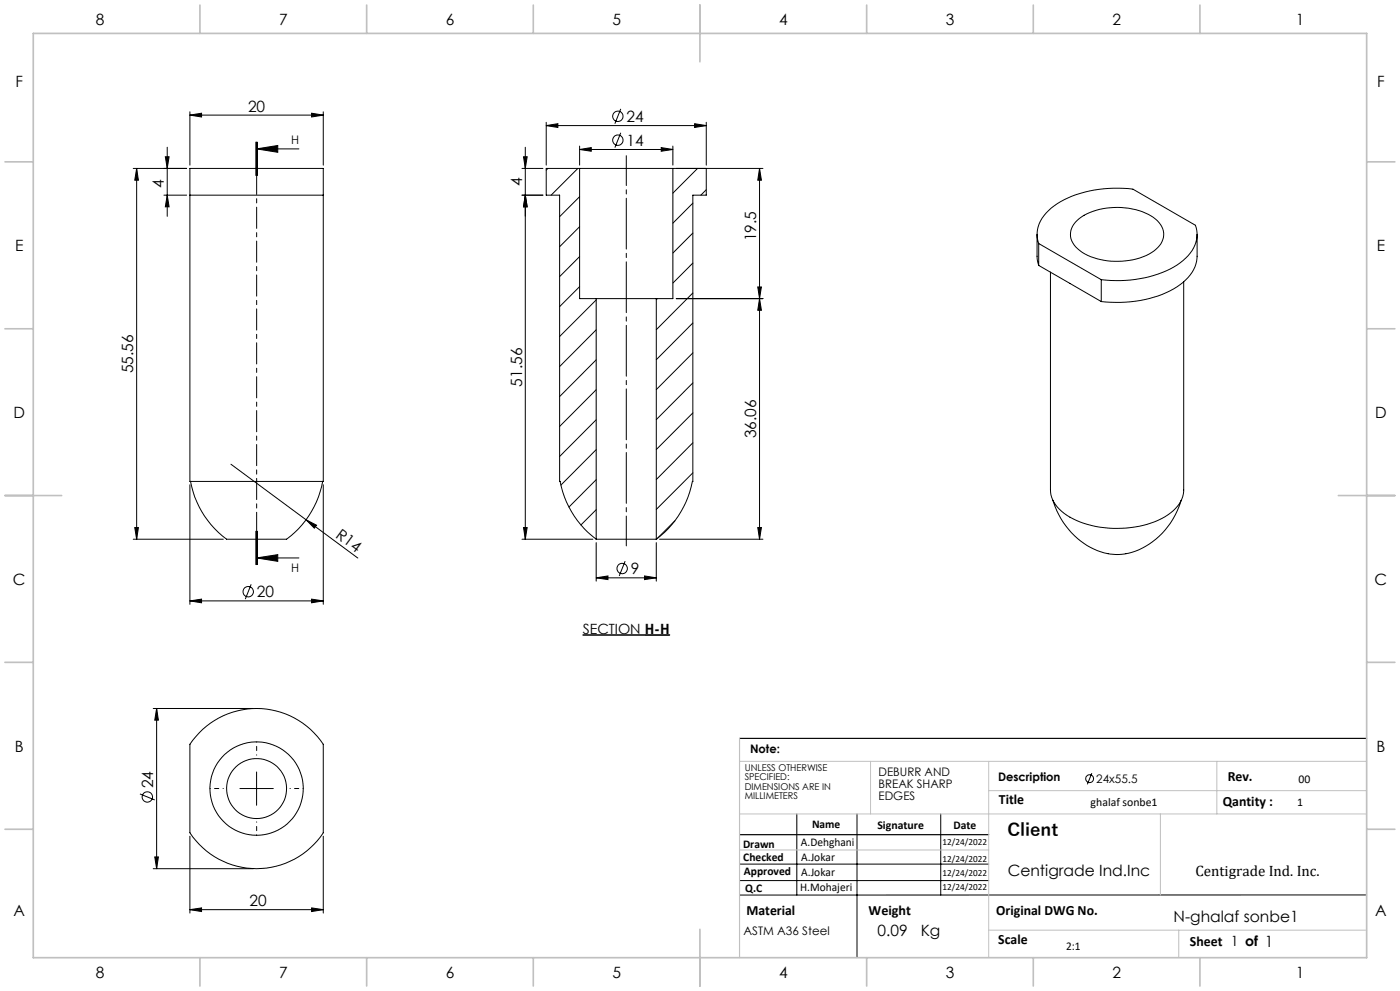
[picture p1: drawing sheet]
<svg xmlns="http://www.w3.org/2000/svg" width="420mm" height="297mm" viewBox="0 0 420 297" stroke-linecap="round" stroke-linejoin="round" font-family="sans-serif">
<g fill="none" stroke="#000" stroke-width=".3">
<path d="M57 34.5l3.5-.6v1.2zM57 33.5v16M57 34.5h40M93.5 33.9l3.5 .6-3.5 .6zM97 33.5v16M163.9 37.6l3.5-.5v1.1zM163.9 36.7v12.8M163.9 37.6h48M186.2 39.8l-1.7 4.4M186.2 32.6l-1.7 4.5M208.4 37.1l3.5 .5-3.5 .6zM211.9 36.7v12.8"/>
<path d="M40 50.5h16M41 50.5l.5 3.5h-1.1zM41 50.5v111.1M49.2 58.5h6.8M49.6 47h1.1l-.5 3.5zM50.2 58.5l.5 3.5h-1.1zM50.2 44.1v20.7M57 58.5h40M57 50.5h40v93.8h-40zM76.7 42.6v10M77 44.6h12.7M77 44.6l6.3-1v2z"/>
<path d="M77 42.6v10M77.2 42.6v10M156.6 58.5h6.3M156.6 50.5h6.3M157.1 47h1.1l-.6 3.5zM157.6 58.5l.6 3.5h-1.1zM157.6 44.1v117.5M164.4 50.5l-.5 .5M173.4 50.5l-8.1 8M173.9 50.5h-10v8h4v85.8a29.4 29.4 0 0 0 11 17.3M173.9 50.5h28M173.9 50.5v39h5"/>
<path d="M173.9 44.8l3.5-.6v1.1zM173.9 43.8v5.7M173.9 44.8h28M173.9 58.9l-6 6M198.4 44.2l3.5 .6-3.5 .5zM201.9 50.5v39h-5M201.9 50.5h27M201.9 43.8v5.7M209.3 50.5l-7.4 7.4M211.9 50.5v8h-4v85.8a29.4 29.4 0 0 1-11 17.3M211.9 56.9l-1.6 1.6M227.9 50.5v111.1"/>
<path d="M227.9 50.5l.5 3.5h-1.1zM173.9 67.9l-6 6M173.9 76.9l-6 6M207.9 60.9l-6 6M207.9 69.8l-6 6M207.9 78.8l-6 6M311.1 70.2v6.8l.5 2.5M311.6 73a9.4 9.4 0 0 1 3.7-10.6 33.6 33.6 0 0 1 24.6-5.7l18.7 10.8a9.4 9.4 0 0 1-3.7 10.6 32.4 32.4 0 0 1-21.6 6l-2.9-.3M311.6 73l18.8 10.8M311.6 79.5l18.8 10.9M311.6 73v6.5M323.2 66a19.5 19.5 0 0 1 16.4-3.4 12.5 12.5 0 0 1 8.9 5.3 5.7 5.7 0 0 1-2.4 7.3 21.5 21.5 0 0 1-21.4 .4 6.3 6.3 0 0 1-3.4-6.6l.5-1.2z"/>
<path d="M359.1 70.2v6.6a11.3 11.3 0 0 1-6 9.2 35.6 35.6 0 0 1-22.7 4.4M173.9 85.9l-6 6M178.9 89.5h18M178.9 89.5v72.1M178.9 89.9l-11 11M178.9 98.8l-11 11.1M196.9 89.5v72.1M197.2 89.5l-.3 .3M202.9 89.5h26M207.9 87.8l-11 11M207.9 96.8l-11 11M227.3 86h1.1l-.5 3.5z"/>
<path d="M227.9 89.5l.5 3.5h-1.1zM315.1 81.6v65.2a10 10 0 0 0 5.9 8.2 31.4 31.4 0 0 0 28.5-.1 9.7 9.7 0 0 0 5.6-8.1v-62.3M330.4 83.8v6.6M178.9 107.8l-11 11M178.9 116.8l-11 11M207.9 105.8l-11 11M207.9 114.8l-11 11M69.3 139.1l38.1 28.1M178.9 125.8l-11 11M178.9 134.8l-10.6 10.6M207.9 123.8l-11 10.9M207.9 132.7l-11 11"/>
<path d="M40.4 158.1h1.1l-.5 3.5zM57 145.3v35.8M57.1 144.3a27 27 0 0 0 11.1 17.3h17.7a27.3 27.3 0 0 0 10.9-17.3M76.7 159.2v10M77 159.2v10M77.2 159.2v10zM91.8 155.8l3.2 1.6-.7 .9zM97 145.3v35.8M157.1 158.1h1.1l-.6 3.5zM178.9 143.8l-8.2 8.2M178.9 152.7l-4.6 4.6M202.5 156.1l-5.4 5.4"/>
<path d="M207.9 141.7l-11 11M227.3 158.1h1.1l-.5 3.5zM315.9 149.9a22.1 22.1 0 0 0 18 16.2 20 20 0 0 0 18-10.5l1.3-2.6 1.1-3M40 161.6h27M75.4 175.1l-1.8 4.5M77 167.2h12.7M77 167.2l6.3-1v2zM93.5 179.6l3.5 .5-3.5 .6zM156.6 161.6h21.3M178.9 173.2l3.5-.6v1.1zM178.9 162.6v11.6M178.9 173.2h18"/>
<path d="M178.9 161.6h18M187.5 168.2l-1.7 4.4M193.4 172.6l3.5 .6-3.5 .5zM196.9 162.6v11.6M197.9 161.6h31M57 180.1l3.5-.5v1.1zM57 180.1h40M174.8 190.3h26.1M174.8 190.3h18.6M46 212.3h30M47 212.3l.5 3.5h-1.1zM47 212.3v48"/>
<path d="M59.8 219.6a24 24 0 0 1 37.2 3.5v26.5a24 24 0 0 1-40 0v-26.5zM42 237.9l4.4 1.8M72 236.3h10M77 231.3v10M327.6 231.7l-1.4 3.4M46.4 256.8h1.1l-.5 3.5zM57 250.6v23M97 250.6v23M221.9 259h74.7M239 243.9v24.3M257.1 243.9v43.1M282.2 243.9v24.3"/>
<path d="M46 260.3h30M57 272.6l3.5-.5v1.1zM57 272.6h40M93.5 272.1l3.5 .5-3.5 .6zM221.9 263.9h74.7M410 268.2h-188.1"/>
<circle cx="185.3" cy="34.9" r="1.56"/>
<circle cx="185.4" cy="42" r="1.55"/>
<circle cx="74.5" cy="177.3" r="1.55"/>
<circle cx="186.7" cy="170.4" r="1.55"/>
<circle cx="44.2" cy="238.9" r="1.55"/>
<circle cx="77" cy="236.3" r="14"/>
<circle cx="77" cy="236.3" r="9"/>
<circle cx="326.9" cy="233.4" r="1.18"/>
</g>
<path d="M193.4 190.3h7.5" fill="none" stroke="#000" stroke-width=".4"/>
<path d="M67 236.3h-4M77 226.3v-4M87 236.3h4M77 246.3v4" fill="none" stroke="#000" stroke-width=".3" stroke-dasharray="15.2 1.3 1.3 1.3" stroke-dashoffset="15.1"/>
<path d="M187.9 163.6v-116.9" fill="none" stroke="#000" stroke-width=".3" stroke-dasharray="15.2 1.3 1.3 1.3" stroke-dashoffset="6.3"/>
<path d="M77 42.6v126.6" fill="none" stroke="#000" stroke-width=".3" stroke-dasharray="6.3 1.3 1.3 1.3" stroke-dashoffset=".8"/>
<path d="M221.9 221.3h188.1M221.9 250.2h74.7" fill="none" stroke="#000" stroke-width=".35"/>
<path d="M221.9 228.2h188.1M261.2 228.2v15.7M296.6 228.2v58.8M296.6 237h113.4M365.1 228.2v15.7M221.9 243.9h188.1M221.9 254.7h74.7M348.1 243.9v24.3M296.6 278.8h113.4M353.6 278.8v8.2" fill="none" stroke="#c0c0c0" stroke-width=".3"/>
<path d="M221.9 221.3v65.7" fill="none" stroke="#c0c0c0" stroke-width=".35"/>
<g fill="none" stroke="#c0c0c0" stroke-width=".5">
<path d="M10 10h400v277h-400zM60 1.5v8.5M110 1.5v8.5M160 1.5v8.5M210 1.5v17M260 1.5v8.5M310 1.5v8.5M360 1.5v8.5M1.5 48.5h8.5M410 48.5h8.5M1.5 98.5h8.5M410 98.5h8.5"/>
<path d="M1.5 148.5h17M401.5 148.5h17M1.5 198.5h8.5M410 198.5h8.5M1.5 248.5h8.5M410 248.5h8.5M210 278.5v17M60 287v8.5M110 287v8.5M160 287v8.5M260 287v8.5M310 287v8.5"/>
<path d="M360 287v8.5"/>
</g>
<g fill="#000">
<path d="M91.8 155.8l3.2 1.6-.7 .9z"/>
<path d="M93.5 33.9l3.5 .6-3.5 .6zM57 34.5l3.5-.6v1.2zM93.5 272.1l3.5 .5-3.5 .6zM57 272.6l3.5-.5v1.1z"/>
<path d="M41 50.5l.5 3.5h-1.1zM40.4 158.1h1.1l-.5 3.5zM227.9 50.5l.5 3.5h-1.1zM227.3 86h1.1l-.5 3.5zM227.9 89.5l.5 3.5h-1.1zM227.3 158.1h1.1l-.5 3.5zM157.6 58.5l.6 3.5h-1.1zM157.1 158.1h1.1l-.6 3.5zM46.4 256.8h1.1l-.5 3.5zM47 212.3l.5 3.5h-1.1z"/>
<path d="M50.2 58.5l.5 3.5h-1.1zM49.6 47h1.1l-.5 3.5zM157.6 58.5l.6 3.5h-1.1zM157.1 47h1.1l-.6 3.5z"/>
<path d="M77 44.6l6.3-1v2zM77 167.2l6.3-1v2z"/>
<path d="M193.4 172.6l3.5 .6-3.5 .5zM178.9 173.2l3.5-.6v1.1z"/>
<path d="M57 180.1l3.5-.5v1.1zM93.5 179.6l3.5 .5-3.5 .6zM173.9 44.8l3.5-.6v1.1zM198.4 44.2l3.5 .6-3.5 .5zM163.9 37.6l3.5-.5v1.1zM208.4 37.1l3.5 .5-3.5 .6z"/>
</g>
<text font-size="5.3" x="302.2" y="250.7">Client</text>
<g font-size="4.7">
<text x="28.7" y="7.6">8</text>
<text x="83.7" y="7.6">7</text>
<text x="133.7" y="7.6">6</text>
<text x="183.7" y="7.6">5</text>
<text x="233.7" y="7.6">4</text>
<text x="283.7" y="7.6">3</text>
<text x="333.7" y="7.6">2</text>
<text x="388.7" y="7.6">1</text>
<text x="4.6" y="26.1">F</text>
<text x="413.1" y="26.1">F</text>
<text x="74.4" y="33.5">20</text>
<text x="187.9" y="36.6">24</text>
<text x="187.9" y="43.7">14</text>
<text x="49.2" y="56.3" transform="rotate(-90 49.2 56.3)">4</text>
<text x="156.6" y="55.6" transform="rotate(-90 156.6 55.6)">4</text>
<text x="4.5" y="75.3">E</text>
<text x="226.9" y="72.3" transform="rotate(-90 226.9 72.3)">19.5</text>
<text x="413" y="75.3">E</text>
<text x="40" y="111.9" transform="rotate(-90 40 111.9)">55.56</text>
<text x="156.6" y="115.9" transform="rotate(-90 156.6 115.9)">51.56</text>
<text x="4" y="125.3">D</text>
<text x="412.5" y="125.3">D</text>
<text x="226.9" y="131.4" transform="rotate(-90 226.9 131.4)">36.06</text>
<text x="100.5" y="160.9" transform="rotate(36 100.5 160.9)">R14</text>
<text x="189.2" y="172.1">9</text>
<text x="3.9" y="175.3">C</text>
<text x="77" y="179">20</text>
<text x="412.4" y="175.3">C</text>
<text x="4.4" y="225.3">B</text>
<text x="412.9" y="225.3">B</text>
<text x="45.9" y="236.3" transform="rotate(-90 45.9 236.3)">24</text>
<text x="302.3" y="262.6">Centigrade Ind.Inc</text>
<text x="4" y="274.6">A</text>
<text x="74.9" y="271.6">20</text>
<text x="412.5" y="274.6">A</text>
<text x="263.3" y="280.5">0.09</text>
<text x="276.2" y="280.5">Kg</text>
<text x="352.1" y="276.4">N-ghalaf sonbe1</text>
<text x="28.7" y="293.1">8</text>
<text x="83.7" y="293.1">7</text>
<text x="133.7" y="293.1">6</text>
<text x="183.7" y="293.1">5</text>
<text x="233.7" y="293.1">4</text>
<text x="283.7" y="293.1">3</text>
<text x="333.7" y="293.1">2</text>
<text x="388.7" y="293.1">1</text>
</g>
<text font-size="4.5" x="358.6" y="262.6">Centigrade Ind. Inc.</text>
<g font-size="4.2">
<text x="174.8" y="189.9">SECTION H-H</text>
<text x="368.3" y="234.1">Rev.</text>
<text x="299.7" y="240.9">Title</text>
<text x="366.8" y="241.6">Qantity :</text>
<text x="223.9" y="274.2">Material</text>
<text x="260.6" y="274.2">Weight</text>
<text x="298.9" y="274.2">Original DWG No.</text>
<text x="299.5" y="282.8">Scale</text>
<text x="357" y="283.6">Sheet 1 of 1</text>
</g>
<g font-size="3.5">
<text x="87.3" y="43">H</text>
<text x="87.3" y="171.4">H</text>
<text x="225" y="225.7">Note:</text>
<text x="263.6" y="232.6">DEBURR AND</text>
<text x="263.6" y="236.1">BREAK SHARP</text>
<text x="263.6" y="239.7">EDGES</text>
<text x="299.4" y="234.1">Description</text>
<text x="328.9" y="234.7">24x55.5</text>
<text x="389.6" y="234.7">00</text>
<text x="327.2" y="241.6">ghalaf sonbe1</text>
<text x="389.2" y="241.6">1</text>
<text x="243.6" y="248.1">Name</text>
<text x="263.2" y="248.5">Signature</text>
<text x="286" y="248.5">Date</text>
<text x="222.9" y="254">Drawn</text>
<text x="240.3" y="253.6">A.Dehghani</text>
<text x="240.4" y="257.9">A.Jokar</text>
<text x="223" y="258.1">Checked</text>
<text x="223.2" y="262.1">Approved</text>
<text x="240.4" y="262.4">A.Jokar</text>
<text x="223.6" y="267.4">Q.C</text>
<text x="240.1" y="267.1">H.Mohajeri</text>
<text x="223.1" y="280.2">ASTM A36 Steel</text>
<text x="319.8" y="284.6">2:1</text>
</g>
<g font-size="2.8">
<text x="223.4" y="231">UNLESS OTHERWISE</text>
<text x="223.4" y="233.8">SPECIFIED:</text>
<text x="223.4" y="236.7">DIMENSIONS ARE IN</text>
<text x="223.4" y="239.5">MILLIMETERS</text>
<text x="282.8" y="253.2">12/24/2022</text>
<text x="282.8" y="258.4">12/24/2022</text>
<text x="282.8" y="262.7">12/24/2022</text>
<text x="282.8" y="266.6">12/24/2022</text>
</g>
</svg>
